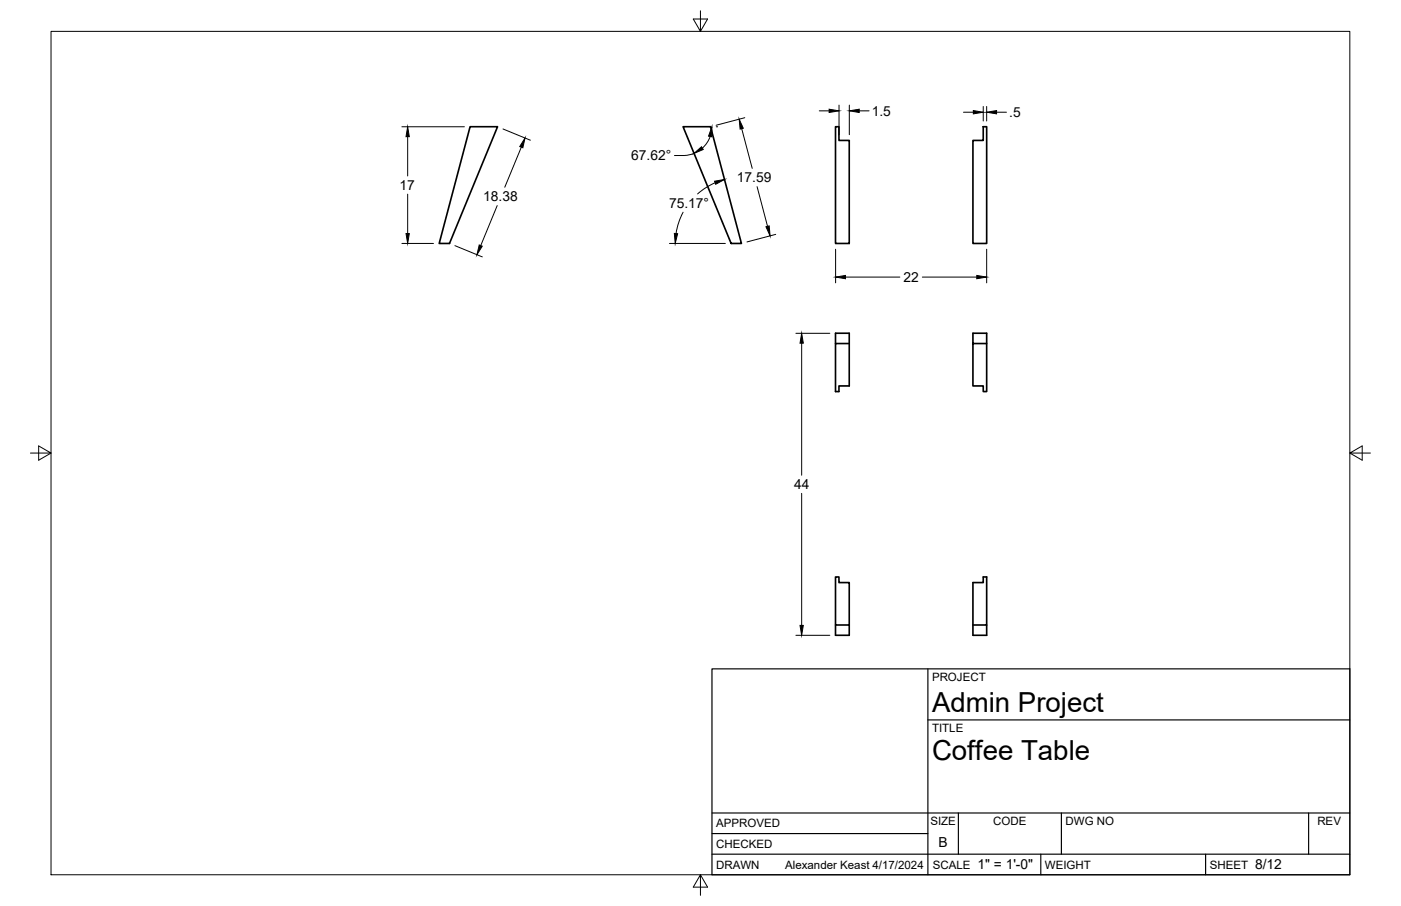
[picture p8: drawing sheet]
<svg xmlns="http://www.w3.org/2000/svg" width="432mm" height="279mm" viewBox="0 0 432 279" stroke-linecap="round" stroke-linejoin="round" font-family="sans-serif">
<!-- layer: Visible -->
<path d="M144.9 39.1h8.5l-14.9 36h-3.1zM210.5 39.1h8.5l9.5 36h-3.2zM257.5 39.1h1.1v4.2h3.1v31.8h-4.2zM303 39.1h1.1v36h-4.2v-31.8h3.1zM257.5 105.9v-3.1h4.2v16.2h-3.1v1.8h-1.1v-14.9h4.2M299.9 105.9h4.2v14.9h-1.1v-1.8h-3.1v-16.2h4.2v3.1M257.5 192.7v3.2h4.2v-16.2h-3.1v-1.8h-1.1v14.8h4.2M299.9 192.7h4.2v-14.8h-1.1v1.8h-3.1v16.2h4.2v-3.2" fill="none" stroke="#000" stroke-width=".51"/>
<!-- layer: Border -->
<path d="M15.7 9.7h400.3v260.1h-400.3zM215.9 3.3v6.4l-2.2-3.8h4.4l-2.2 3.8M9.4 139.7h6.3l-3.8-2.2v4.4l3.8-2.2M416 139.7l3.8 2.2v-4.4l-3.8 2.2h6.4M215.9 269.8l2.2 3.8h-4.4l2.2-3.8v6.3" fill="none" stroke="#000" stroke-width=".31"/>
<!-- layer: Titleblock -->
<path d="M219.4 206.3h196.6v63.5h-196.6zM286 206.3v63.5M286 222h130M219.4 257.1h66.6M219.4 250.7h196.6M295.4 250.7v12.7M327.1 250.7v12.7M403.3 250.7v12.7M219.4 263.4h196.6M320.8 263.4v6.4M371.6 263.4v6.4" fill="none" stroke="#000" stroke-width=".36"/>
<!-- layer: FD_Dimensions -->
<g fill="none" stroke="#000" stroke-width=".31">
<path d="M123.9 39.1h19.2M155 39.8l8.5 3.4M220.8 39.1h.4M228.6 39.7l3.2 12.2M229.6 36.3l-8.9 2.3M252.5 34.2h3M258.6 32.4v9.2M261.8 32.4v9.2M264.8 34.2h3.1M296.9 34.6h3.1M303 32.8v4.5M304.1 32.8v4.5"/>
<path d="M307.1 34.6h3.1M125.6 42.1v12.2M125.6 59.9v12.1M160.7 45.4l-5.1 12.3M207.9 48h3M213.9 47.3l-3 .7M218.9 42.1l-.8 1.7-1.6 1.9M220.4 56.4a20.4 20.4 0 0 0-5.4 3.4M233.3 57.6l3.3 12.2M123.9 75.1h9.7M140.2 75.8l8.5 3.4M153.2 63.4l-5 12.3"/>
<path d="M206.3 75.1h17.3M210.5 65.5a20.4 20.4 0 0 0-2.1 6.5M239.1 72.3l-8.9 2.3M257.5 76.9v10.3M304.1 76.9v10.3M260.6 85.4h16.7M284.3 85.4h16.8M245.3 102.8h10.5M247.1 105.8v40.8M247.1 152.1v40.8M245.3 195.9h10.5"/>
</g>
<g fill="#000" stroke="#000" stroke-width=".31">
<path d="M227.8 36.7l1.3 2.9-1 .2zM255.5 33.7l3.1 .5-3.1 .5zM261.8 34.2l3-.5v1zM300 34.1l3 .5-3 .5zM304.1 34.6l3-.5v1zM125.6 39.1l.6 3h-1.1zM161.8 42.6l-.7 3-.9-.4zM213.9 47.3l2.3-2 .5 .8zM219.4 39.1v3.1l-1-.2zM220.2 55.9l3.1-.5-2.7 1.4zM125.1 72h1.1l-.6 3.1zM147.7 75.5l.9 .4-1.6 2.6z"/>
<path d="M207.8 72l1.1 .1-.8 3zM236.1 69.9l1-.2 .2 3zM257.5 85.4l3.1-.5v1.1zM301.1 84.9l3 .5-3 .6zM247.1 102.8l.5 3h-1zM246.6 192.9h1l-.5 3z"/>
</g>
<g font-size="8.5">
<text x="287.3" y="219.5">Admin Project</text>
<text x="287.3" y="234.5">Coffee Table</text>
</g>
<g font-size="4.3">
<text x="268.7" y="35.7">1.5</text>
<text x="311.1" y="36.1">.5</text>
<text x="194.5" y="49.5">67.62°</text>
<text x="123.1" y="58.6">17</text>
<text x="227.1" y="56.2">17.59</text>
<text x="148.9" y="62.1">18.38</text>
<text x="206.2" y="64.1">75.17°</text>
<text x="278.5" y="87">22</text>
<text x="244.8" y="150.9">44</text>
<text x="289.3" y="261.2">B</text>
<text x="301.2" y="268.1">1&quot; = 1'-0&quot;</text>
<text x="386.8" y="268.1">8/12</text>
</g>
<g font-size="3.5">
<text x="287.3" y="210.1">PROJECT</text>
<text x="287.3" y="225.8">TITLE</text>
<text x="220.7" y="255.2">APPROVED</text>
<text x="286.7" y="254.5">SIZE</text>
<text x="306.1" y="254.5">CODE</text>
<text x="328.4" y="254.5">DWG NO</text>
<text x="406" y="254.5">REV</text>
<text x="220.7" y="261.5">CHECKED</text>
<text x="220.7" y="267.9">DRAWN</text>
<text x="242" y="267.9">Alexander Keast 4/17/2024</text>
<text x="287.5" y="267.9">SCALE</text>
<text x="322.1" y="267.9">WEIGHT</text>
<text x="372.9" y="267.9">SHEET</text>
</g>
</svg>
